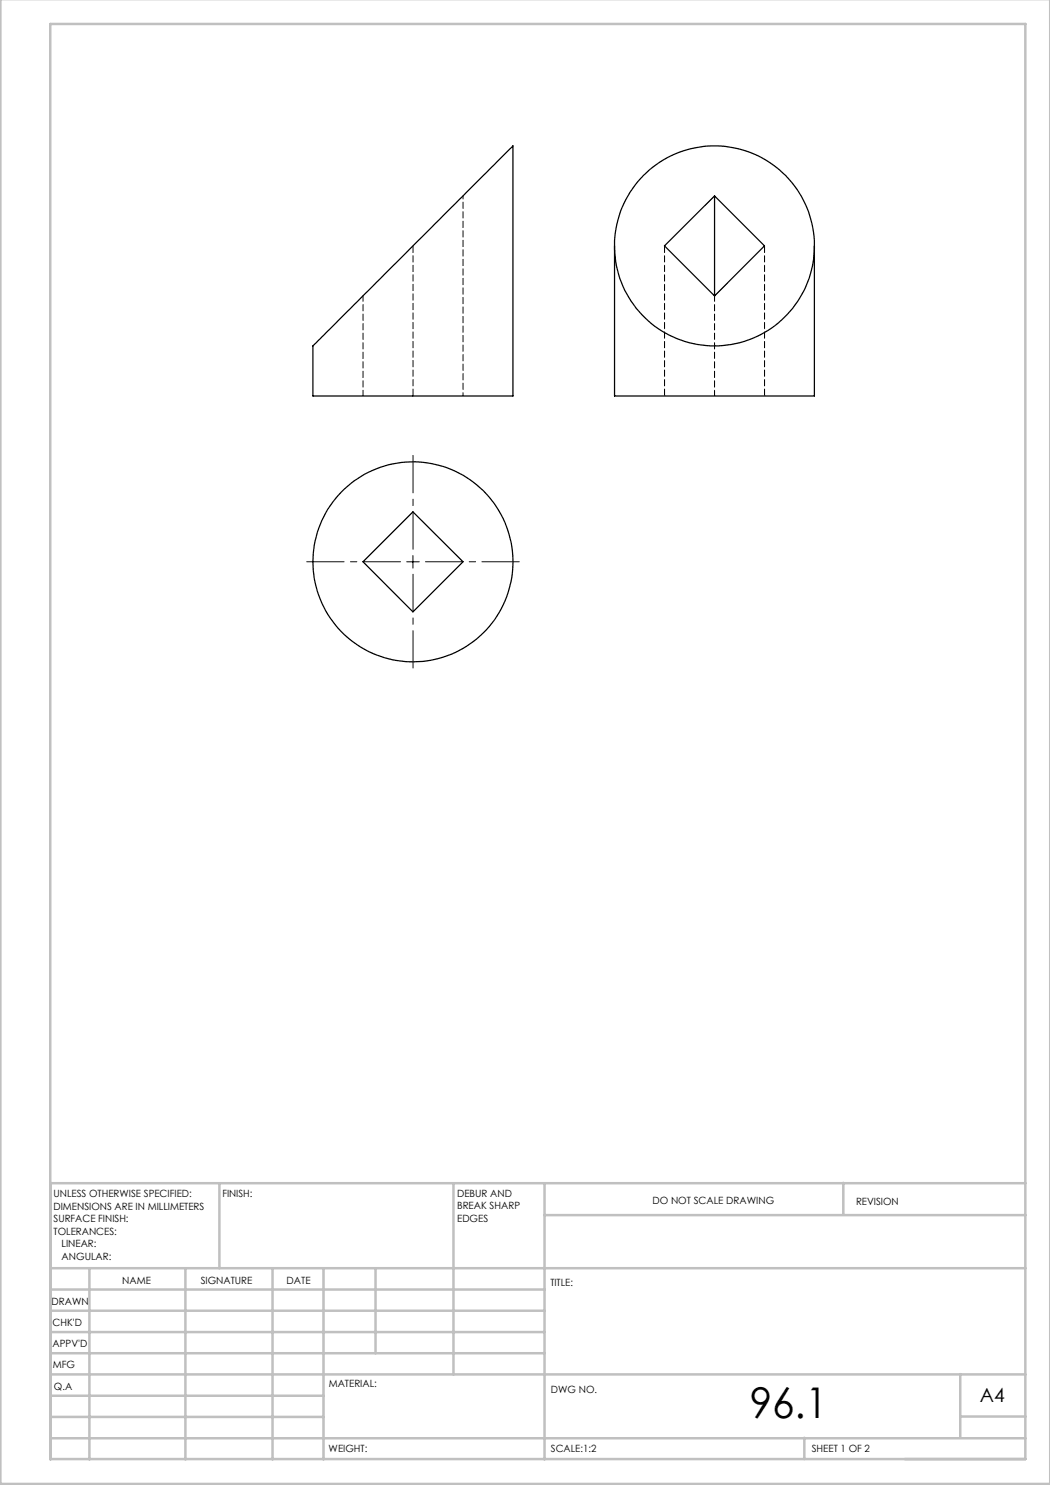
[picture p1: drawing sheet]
<svg xmlns="http://www.w3.org/2000/svg" width="210mm" height="297mm" viewBox="0 0 210 297" stroke-linecap="round" stroke-linejoin="round" font-family="sans-serif">
<path d="M80.1 112.4h-18.7M82.6 109.9v-18.8M82.6 114.9v18.7M85.1 112.4h18.8" fill="none" stroke="#000" stroke-width=".2" stroke-dasharray="15.2 1.3 1.3 1.3" stroke-dashoffset="7.8"/>
<path d="M81.4 112.4h2.5M82.6 111.1v2.5" fill="none" stroke="#000" stroke-width=".2"/>
<g fill="none" stroke="#c0c0c0" stroke-width=".5">
<path d="M.1 -.1v296.9h209.9v-296.9M10.1 4.8h195v287h-195zM43.9 236.6v17M90.7 236.6v38.3M108.9 236.6v55.3M168.7 236.6v6.3M205.1 236.6h-195v55.3M10.1 253.6h195M10.1 257.9h98.8M17.9 253.6v38.3M37.1 253.6v38.3M54.5 253.6v38.3"/>
<path d="M64.7 253.6v38.3M75.1 253.6v17M108.9 243h96.2M10.1 270.6h98.8M10.1 266.4h98.8M10.1 262.1h98.8M10.1 279.1h54.6M10.1 274.9h195M192.1 274.8v12.7M10.1 287.7h195M10.1 283.4h54.6M160.9 287.5v4.3"/>
<path d="M192.1 283.3h13"/>
</g>
<g fill="none" stroke="#000" stroke-width=".25">
<path d="M101.3 30.5l1.3-1.3v50h-40v-10zM142.9 39.2l-10 10 10 10M142.9 39.2l10 10-10 10M142.9 39.2v20M122.9 49.2v30h40v-30M82.6 102.4l10 10-10 10-10-10z"/>
<circle cx="142.9" cy="49.2" r="20"/>
<circle cx="82.6" cy="112.4" r="20"/>
</g>
<path d="M82.6 49.2v30M132.9 49.2v30M152.9 49.2v30" fill="none" stroke="#000" stroke-width=".2" stroke-dasharray="1.3 .6" stroke-dashoffset="-.1"/>
<path d="M92.6 39.2v40" fill="none" stroke="#000" stroke-width=".2" stroke-dasharray="1.3 .6" stroke-dashoffset=".6"/>
<path d="M72.6 59.2v20M142.9 59.2v20" fill="none" stroke="#000" stroke-width=".2" stroke-dasharray="1.3 .6" stroke-dashoffset=".2"/>
<text font-size="8.5" x="150" y="283.5">96.1</text>
<text font-size="3.9" x="196" y="280.4">A4</text>
<g font-size="2">
<text x="10.7" y="239.5">UNLESS OTHERWISE SPECIFIED:</text>
<text x="44.5" y="239.5">FINISH:</text>
<text x="91.4" y="239.4">DEBUR AND</text>
<text x="10.7" y="242">DIMENSIONS ARE IN MILLIMETERS</text>
<text x="10.7" y="244.5">SURFACE FINISH:</text>
<text x="91.4" y="241.9">BREAK SHARP</text>
<text x="91.4" y="244.4">EDGES</text>
<text x="130.5" y="240.8">DO NOT SCALE DRAWING</text>
<text x="171.2" y="241">REVISION</text>
<text x="10.7" y="247">TOLERANCES:</text>
<text x="12.3" y="249.5">LINEAR:</text>
<text x="12.3" y="252">ANGULAR:</text>
<text x="24.4" y="256.9">NAME</text>
<text x="40.1" y="256.8">SIGNATURE</text>
<text x="57.3" y="256.8">DATE</text>
<text x="110.1" y="257.1">TITLE:</text>
<text x="10.3" y="260.9">DRAWN</text>
<text x="10.5" y="269.3">APPV'D</text>
<text x="10.5" y="265.2">CHK'D</text>
<text x="10.6" y="273.6">MFG</text>
<text x="10.8" y="278">Q.A</text>
<text x="65.8" y="277.4">MATERIAL:</text>
<text x="110.2" y="278.5">DWG NO.</text>
<text x="65.7" y="290.4">WEIGHT:</text>
<text x="110.2" y="290.5">SCALE:1:2</text>
<text x="162.4" y="290.4">SHEET 1 OF 2</text>
</g>
</svg>
